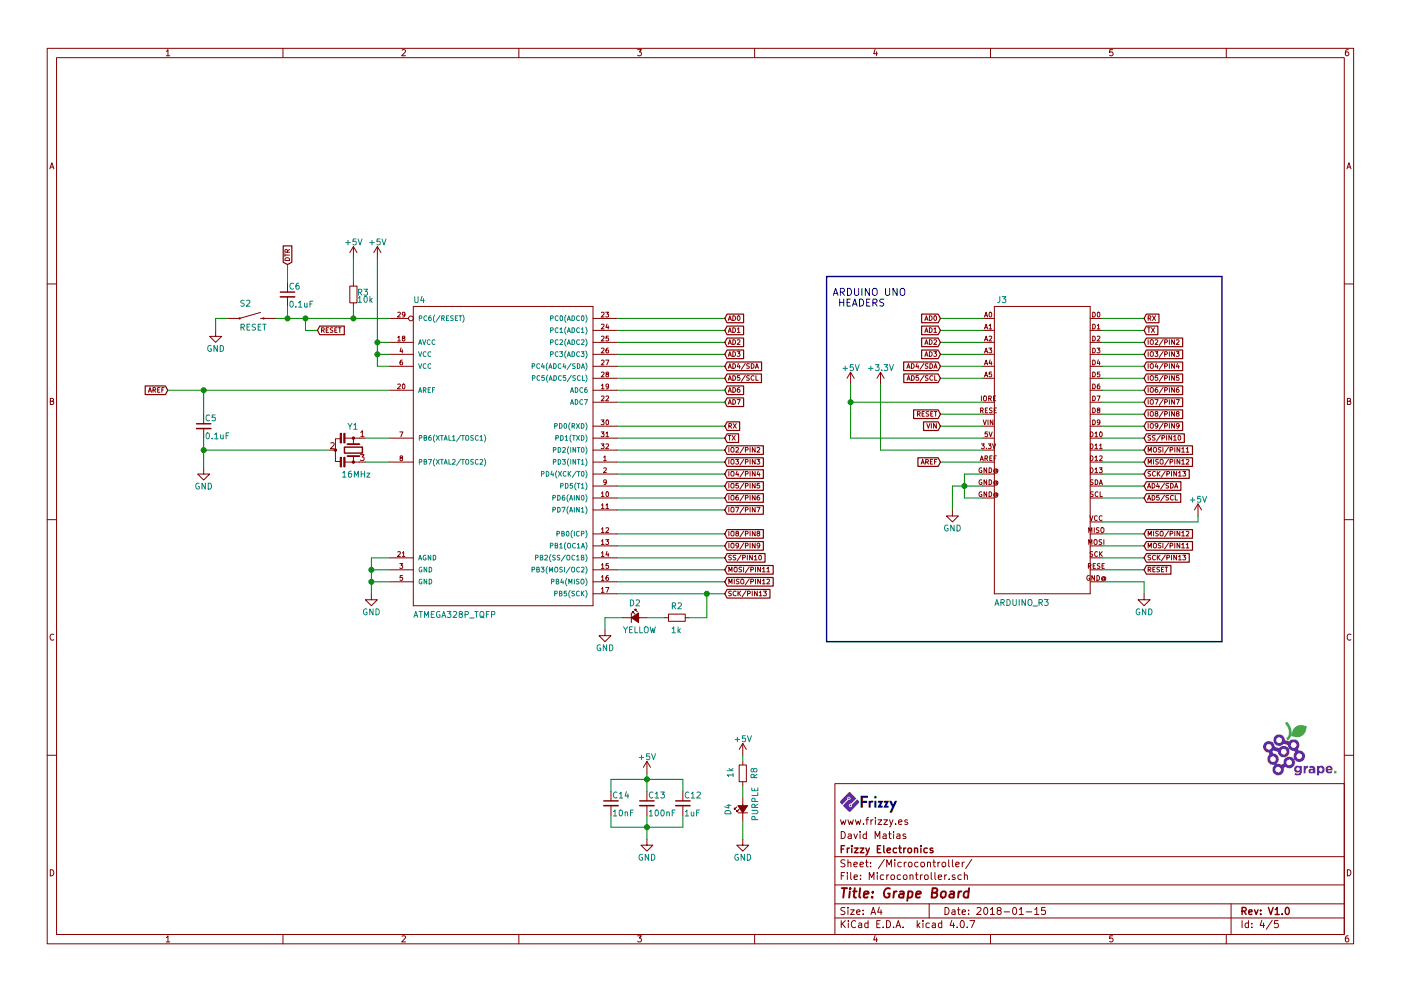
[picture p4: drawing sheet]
EESchema Schematic File Version 2
LIBS:74xgxx
LIBS:74xx
LIBS:5050_ws2811
LIBS:a4988-module
LIBS:ac-dc
LIBS:acs712
LIBS:actel
LIBS:adafruit
LIBS:adc-dac
LIBS:adxl345
LIBS:allegro
LIBS:Altera
LIBS:AMS1117
LIBS:analog_devices
LIBS:analog_switches
LIBS:ant
LIBS:at24c64
LIBS:atmel
LIBS:audio
LIBS:battery_management
LIBS:Battery_Management
LIBS:bbd
LIBS:bc56-12EWA
LIBS:bosch
LIBS:Bosch
LIBS:brooktre
LIBS:CH340G_D-SUN-V3.0-cache
LIBS:cmos4000
LIBS:cmos_ieee
LIBS:conn
LIBS:Connector
LIBS:contrib
LIBS:cp2103
LIBS:CP2102
LIBS:cypress
LIBS:dc-dc
LIBS:Decawave
LIBS:device
LIBS:dht11
LIBS:digital-audio
LIBS:diode
LIBS:Diode
LIBS:display
LIBS:Display
LIBS:driver_gate
LIBS:dsp
LIBS:DSP_Microchip_DSPIC33
LIBS:elec-unifil
LIBS:er-oled-ssd1306
LIBS:ESD_Protection
LIBS:esp8266ex
LIBS:esp8266-module
LIBS:ESP8266
LIBS:Espressif
LIBS:fe
LIBS:FPGA_Actel
LIBS:frizzy_ICs
LIBS:ft232rq
LIBS:ftdi
LIBS:Gajda_opto
LIBS:GeekAmmo
LIBS:gennum
LIBS:graphic
LIBS:Graphic
LIBS:GS6300
LIBS:gy-a4988_module
LIBS:hc11
LIBS:hc541
LIBS:hc-05
LIBS:HC164
LIBS:hlk-rm04
LIBS:infineon
LIBS:intel
LIBS:interface
LIBS:intersil
LIBS:ir
LIBS:irf7907
LIBS:isp_6p
LIBS:l298n
LIBS:L9110
LIBS:LargeKickstarter
LIBS:Lattice
LIBS:LED
LIBS:LEM
LIBS:LilyPad-Wearables
LIBS:linear
LIBS:LM2575
LIBS:Logic_74xgxx
LIBS:Logic_74xx
LIBS:Logic_CMOS_4000
LIBS:Logic_CMOS_IEEE
LIBS:logic_programmable
LIBS:Logic_TTL_IEEE
LIBS:logo
LIBS:logo-azura-wrench
LIBS:lt1129cst
LIBS:M25P05
LIBS:max
LIBS:max1538
LIBS:maxim
LIBS:mcp1640
LIBS:mcp1640b
LIBS:mcp73831
LIBS:MCP3208
LIBS:MCU_Microchip_PIC10
LIBS:MCU_Microchip_PIC12
LIBS:MCU_Microchip_PIC16
LIBS:MCU_Microchip_PIC18
LIBS:MCU_Microchip_PIC24
LIBS:MCU_Microchip_PIC32
LIBS:MCU_NXP_Kinetis
LIBS:MCU_NXP_LPC
LIBS:MCU_NXP_S08
LIBS:MCU_Parallax
LIBS:MCU_ST_STM8
LIBS:MCU_ST_STM32
LIBS:MCU_Texas_MSP430
LIBS:mechanical
LIBS:Mechanical
LIBS:memory
LIBS:microchip
LIBS:microchip_dspic33dsc
LIBS:microchip_pic10mcu
LIBS:microchip_pic12mcu
LIBS:microchip_pic16mcu
LIBS:microchip_pic18mcu
LIBS:microchip_pic32mcu
LIBS:microcontrollers
LIBS:miniusb
LIBS:modules
LIBS:Motor
LIBS:motor_drivers
LIBS:motorola
LIBS:motors
LIBS:mp2109dq
LIBS:MP2307DN
LIBS:mpu9250
LIBS:msp430
LIBS:na10-psu
LIBS:nordicsemi
LIBS:nrf24l01
LIBS:nxp
LIBS:nxp_armmcu
LIBS:OF5032
LIBS:onsemi
LIBS:opto
LIBS:Oscillators
LIBS:philips
LIBS:pl2303
LIBS:pogopin
LIBS:power
LIBS:powerint
LIBS:powerjack
LIBS:Power_Management
LIBS:pspice
LIBS:pt4115
LIBS:references
LIBS:regul
LIBS:Relay
LIBS:relays
LIBS:RF_Bluetooth
LIBS:rfcom
LIBS:RFSolutions
LIBS:RJ45-ENCODER
LIBS:rtl8196
LIBS:rv3029c2
LIBS:Sensor_Current
LIBS:Sensor_Humidity
LIBS:sensors
LIBS:silabs
LIBS:siliconi
LIBS:smd oscillator
LIBS:songle_relay
LIBS:SparkFun-Aesthetics
LIBS:SparkFun-AnalogIC
LIBS:SparkFun-Boards
LIBS:SparkFun-Capacitors
LIBS:SparkFun-Connectors
LIBS:SparkFun-DigitalIC
LIBS:SparkFun-DiscreteSemi
LIBS:SparkFun-Displays
LIBS:SparkFun-Electromechanical
LIBS:SparkFun-FreqCtrl
LIBS:SparkFun-LED
LIBS:SparkFun-Passives
LIBS:SparkFun-PowerIC
LIBS:SparkFun-Resistors
LIBS:SparkFun-Retired
LIBS:SparkFun-RF
LIBS:SparkFun-Sensors
LIBS:spiflash_16m
LIBS:st1s10
LIBS:stc12c5a60s2
LIBS:stepper_drivers
LIBS:stm8
LIBS:stm32
LIBS:STM32F100RBT6B
LIBS:stpdn
LIBS:supertex
LIBS:Switch
LIBS:switches
LIBS:tcs3200d
LIBS:tda5144
LIBS:Teensy_3_and_LC_Series_Boards_v1.1
LIBS:test
LIBS:texas
LIBS:texas-msp
LIBS:tlv70233
LIBS:tp4056
LIBS:transf
LIBS:Transformer
LIBS:Transistor
LIBS:transistors
LIBS:triac_thyristor
LIBS:ts812c
LIBS:ttl_ieee
LIBS:usb_a
LIBS:usb-a-pcb
LIBS:usb_ax2
LIBS:User-Submitted
LIBS:Valve
LIBS:valves
LIBS:video
LIBS:w25q32bv
LIBS:wiznet
LIBS:Worldsemi
LIBS:xc3s100etq144
LIBS:xc3s500evq100
LIBS:xc6slx9-tqg144
LIBS:XC9572-TQ100
LIBS:Xicor
LIBS:xilinx
LIBS:xilinx-artix7
LIBS:xilinx-kintex7
LIBS:xilinx_spartan3_virtex4_and_5
LIBS:xilinx-spartan6
LIBS:xilinx-virtex5
LIBS:xilinx-virtex6
LIBS:xilinx-virtex7
LIBS:zetex
LIBS:Zilog
LIBS:рэс-49
LIBS:тпг-1
LIBS:Grape-cache
EELAYER 25 0
EELAYER END
$Descr A4 11693 8268
encoding utf-8
Sheet 4 5
Title "Grape Board"
Date "2018-01-15"
Rev "V1.0"
Comp "Frizzy Electronics"
Comment1 "David Matias"
Comment2 "www.frizzy.es"
Comment3 ""
Comment4 ""
$EndDescr
$Comp
L ATMEGA328P_TQFP U4
U 1 1
P 4250 3850
F 0 "U4" H 3450 5180 50  0000 L BNN
F 1 "ATMEGA328P_TQFP" H 3450 2550 50  0000 L BNN
F 2 "lib_sch:TQFP-32_7x7mm_Pitch0.8mm" H 4280 4000 20  0001 C CNN
F 3 "" H 4250 3850 60  0001 C CNN
	1    4250 3850
	1    0    0    -1  
$EndComp
$Comp
L C_Small C5
U 1 1
P 1700 3550
F 0 "C5" H 1710 3620 50  0000 L CNN
F 1 "0.1uF" H 1710 3470 50  0000 L CNN
F 2 "lib_sch:C_0603" H 1700 3550 50  0001 C CNN
F 3 "" H 1700 3550 50  0001 C CNN
	1    1700 3550
	1    0    0    -1  
$EndComp
$Comp
L LED_Small_ALT D2
U 1 1
P 5300 5150
F 0 "D2" H 5250 5275 50  0000 L CNN
F 1 "YELLOW" H 5200 5050 50  0000 L CNN
F 2 "lib_sch:LED_0603" V 5300 5150 50  0001 C CNN
F 3 "" V 5300 5150 50  0001 C CNN
	1    5300 5150
	1    0    0    -1  
$EndComp
$Comp
L R_Small R3
U 1 1
P 2950 2450
F 0 "R3" H 2980 2470 50  0000 L CNN
F 1 "10k" H 2980 2410 50  0000 L CNN
F 2 "lib_sch:R_0805" H 2950 2450 50  0001 C CNN
F 3 "" H 2950 2450 50  0001 C CNN
	1    2950 2450
	1    0    0    -1  
$EndComp
$Comp
L Resonator_Small Y1
U 1 1
P 2950 3750
F 0 "Y1" V 2750 3700 50  0000 L CNN
F 1 "16MHz" V 3150 3650 50  0000 L CNN
F 2 "lib_sch:RESONATOR-SMD-3.2X1.3" H 2925 3750 50  0001 C CNN
F 3 "" H 2925 3750 50  0001 C CNN
	1    2950 3750
	0    1    1    0   
$EndComp
Wire Wire Line
	3050 3650 3250 3650
Wire Wire Line
	3250 3850 3050 3850
Wire Wire Line
	1700 3750 2750 3750
$Comp
L GND #PWR062
U 1 1
P 5050 5250
F 0 "#PWR062" H 5050 5000 50  0001 C CNN
F 1 "GND" H 5050 5100 50  0000 C CNN
F 2 "" H 5050 5250 60  0000 C CNN
F 3 "" H 5050 5250 60  0000 C CNN
	1    5050 5250
	1    0    0    -1  
$EndComp
$Comp
L GND #PWR063
U 1 1
P 3100 4950
F 0 "#PWR063" H 3100 4700 50  0001 C CNN
F 1 "GND" H 3100 4800 50  0000 C CNN
F 2 "" H 3100 4950 60  0000 C CNN
F 3 "" H 3100 4950 60  0000 C CNN
	1    3100 4950
	1    0    0    -1  
$EndComp
Wire Wire Line
	3100 4650 3100 4950
Wire Wire Line
	3100 4650 3250 4650
Wire Wire Line
	3250 4750 3100 4750
Connection ~ 3100 4750
Wire Wire Line
	3100 4850 3250 4850
Connection ~ 3100 4850
$Comp
L GND #PWR064
U 1 1
P 1700 3900
F 0 "#PWR064" H 1700 3650 50  0001 C CNN
F 1 "GND" H 1700 3750 50  0000 C CNN
F 2 "" H 1700 3900 60  0000 C CNN
F 3 "" H 1700 3900 60  0000 C CNN
	1    1700 3900
	1    0    0    -1  
$EndComp
Wire Wire Line
	1700 3650 1700 3900
Connection ~ 1700 3750
Wire Wire Line
	1700 3450 1700 3250
Wire Wire Line
	1400 3250 3250 3250
Connection ~ 1700 3250
Text GLabel 1400 3250 0    39   Input ~ 0
AREF
$Comp
L +5V #PWR065
U 1 1
P 3150 2150
F 0 "#PWR065" H 3150 2000 50  0001 C CNN
F 1 "+5V" H 3150 2290 50  0000 C CNN
F 2 "" H 3150 2150 60  0000 C CNN
F 3 "" H 3150 2150 60  0000 C CNN
	1    3150 2150
	1    0    0    -1  
$EndComp
Wire Wire Line
	3150 3050 3250 3050
Wire Wire Line
	3150 2150 3150 3050
Wire Wire Line
	3250 2850 3150 2850
Connection ~ 3150 2850
Wire Wire Line
	3150 2950 3250 2950
Connection ~ 3150 2950
Wire Wire Line
	2300 2650 3250 2650
$Comp
L SWITCH-MOMENTARY-2PTH S2
U 1 1
P 2100 2650
F 0 "S2" H 2000 2750 50  0000 L BNN
F 1 "RESET" H 2000 2550 50  0000 L BNN
F 2 "lib_sch:SW_Tactile_SPST_Angled_PTS645Vx39-2LFS" H 2130 2800 20  0001 C CNN
F 3 "" H 2100 2650 60  0001 C CNN
	1    2100 2650
	1    0    0    -1  
$EndComp
$Comp
L GND #PWR066
U 1 1
P 1800 2750
F 0 "#PWR066" H 1800 2500 50  0001 C CNN
F 1 "GND" H 1800 2600 50  0000 C CNN
F 2 "" H 1800 2750 60  0000 C CNN
F 3 "" H 1800 2750 60  0000 C CNN
	1    1800 2750
	1    0    0    -1  
$EndComp
Wire Wire Line
	1800 2750 1800 2650
Wire Wire Line
	1800 2650 1900 2650
Wire Wire Line
	2950 2550 2950 2650
Connection ~ 2950 2650
$Comp
L +5V #PWR067
U 1 1
P 2950 2150
F 0 "#PWR067" H 2950 2000 50  0001 C CNN
F 1 "+5V" H 2950 2290 50  0000 C CNN
F 2 "" H 2950 2150 60  0000 C CNN
F 3 "" H 2950 2150 60  0000 C CNN
	1    2950 2150
	1    0    0    -1  
$EndComp
Wire Wire Line
	2950 2150 2950 2350
Wire Wire Line
	2550 2650 2550 2750
Wire Wire Line
	2550 2750 2650 2750
Connection ~ 2550 2650
Text GLabel 2650 2750 2    39   Input ~ 0
RESET
$Comp
L C_Small C6
U 1 1
P 2400 2450
F 0 "C6" H 2410 2520 50  0000 L CNN
F 1 "0.1uF" H 2410 2370 50  0000 L CNN
F 2 "lib_sch:C_0603" H 2400 2450 50  0001 C CNN
F 3 "" H 2400 2450 50  0001 C CNN
	1    2400 2450
	1    0    0    -1  
$EndComp
Wire Wire Line
	2400 2550 2400 2650
Connection ~ 2400 2650
Wire Wire Line
	2400 2350 2400 2200
Text GLabel 2400 2200 1    39   Input ~ 0
DTR
Wire Wire Line
	5150 2650 6050 2650
Wire Wire Line
	5150 2750 6050 2750
Wire Wire Line
	5150 2850 6050 2850
Wire Wire Line
	5150 2950 6050 2950
Wire Wire Line
	5150 3050 6050 3050
Wire Wire Line
	5150 3150 6050 3150
Wire Wire Line
	5150 3550 6050 3550
Wire Wire Line
	5150 3650 6050 3650
Wire Wire Line
	5150 3750 6050 3750
Wire Wire Line
	5150 3850 6050 3850
Wire Wire Line
	5150 3950 6050 3950
Wire Wire Line
	5150 4050 6050 4050
Wire Wire Line
	5150 4150 6050 4150
Wire Wire Line
	5150 4250 6050 4250
Wire Wire Line
	5150 4450 6050 4450
Wire Wire Line
	6050 4550 5150 4550
Wire Wire Line
	5150 4650 6050 4650
Wire Wire Line
	5150 4750 6050 4750
Wire Wire Line
	5150 4850 6050 4850
Wire Wire Line
	5150 4950 6050 4950
Text GLabel 6050 2650 2    39   Input ~ 0
AD0
Text GLabel 6050 2750 2    39   Input ~ 0
AD1
Text GLabel 6050 2850 2    39   Input ~ 0
AD2
Text GLabel 6050 2950 2    39   Input ~ 0
AD3
Text GLabel 6050 3050 2    39   Input ~ 0
AD4/SDA
Text GLabel 6050 3150 2    39   Input ~ 0
AD5/SCL
Text GLabel 6050 3250 2    39   Input ~ 0
AD6
Text GLabel 6050 3350 2    39   Input ~ 0
AD7
Text GLabel 6050 3550 2    39   Input ~ 0
RX
Text GLabel 6050 3650 2    39   Input ~ 0
TX
Text GLabel 6050 3750 2    39   Input ~ 0
IO2/PIN2
Text GLabel 6050 3850 2    39   Input ~ 0
IO3/PIN3
Text GLabel 6050 3950 2    39   Input ~ 0
IO4/PIN4
Text GLabel 6050 4050 2    39   Input ~ 0
IO5/PIN5
Text GLabel 6050 4150 2    39   Input ~ 0
IO6/PIN6
Text GLabel 6050 4250 2    39   Input ~ 0
IO7/PIN7
Text GLabel 6050 4450 2    39   Input ~ 0
IO8/PIN8
Text GLabel 6050 4550 2    39   Input ~ 0
IO9/PIN9
Text GLabel 6050 4650 2    39   Input ~ 0
SS/PIN10
Text GLabel 6050 4750 2    39   Input ~ 0
MOSI/PIN11
Text GLabel 6050 4850 2    39   Input ~ 0
MISO/PIN12
Text GLabel 6050 4950 2    39   Input ~ 0
SCK/PIN13
Wire Wire Line
	5200 5150 5050 5150
Wire Wire Line
	5050 5150 5050 5250
$Comp
L R_Small R2
U 1 1
P 5650 5150
F 0 "R2" V 5550 5100 50  0000 L CNN
F 1 "1k" V 5750 5100 50  0000 L CNN
F 2 "lib_sch:R_0805" H 5650 5150 50  0001 C CNN
F 3 "" H 5650 5150 50  0001 C CNN
	1    5650 5150
	0    1    1    0   
$EndComp
Wire Wire Line
	5400 5150 5550 5150
Wire Wire Line
	5750 5150 5900 5150
Wire Wire Line
	5900 5150 5900 4950
Connection ~ 5900 4950
$Comp
L C_Small C14
U 1 1
P 5100 6700
F 0 "C14" H 5110 6770 50  0000 L CNN
F 1 "10nF" H 5110 6620 50  0000 L CNN
F 2 "lib_sch:C_0603" H 5100 6700 50  0001 C CNN
F 3 "" H 5100 6700 50  0001 C CNN
	1    5100 6700
	1    0    0    -1  
$EndComp
$Comp
L C_Small C13
U 1 1
P 5400 6700
F 0 "C13" H 5410 6770 50  0000 L CNN
F 1 "100nF" H 5410 6620 50  0000 L CNN
F 2 "lib_sch:C_0603" H 5400 6700 50  0001 C CNN
F 3 "" H 5400 6700 50  0001 C CNN
	1    5400 6700
	1    0    0    -1  
$EndComp
$Comp
L C_Small C12
U 1 1
P 5700 6700
F 0 "C12" H 5710 6770 50  0000 L CNN
F 1 "1uF" H 5710 6620 50  0000 L CNN
F 2 "lib_sch:C_0603" H 5700 6700 50  0001 C CNN
F 3 "" H 5700 6700 50  0001 C CNN
	1    5700 6700
	1    0    0    -1  
$EndComp
$Comp
L GND #PWR068
U 1 1
P 5400 7000
F 0 "#PWR068" H 5400 6750 50  0001 C CNN
F 1 "GND" H 5400 6850 50  0000 C CNN
F 2 "" H 5400 7000 60  0000 C CNN
F 3 "" H 5400 7000 60  0000 C CNN
	1    5400 7000
	1    0    0    -1  
$EndComp
Wire Wire Line
	5100 6800 5100 6900
Wire Wire Line
	5100 6900 5700 6900
Wire Wire Line
	5400 6800 5400 7000
Wire Wire Line
	5700 6900 5700 6800
Connection ~ 5400 6900
$Comp
L +5V #PWR069
U 1 1
P 5400 6450
F 0 "#PWR069" H 5400 6300 50  0001 C CNN
F 1 "+5V" H 5400 6590 50  0000 C CNN
F 2 "" H 5400 6450 60  0000 C CNN
F 3 "" H 5400 6450 60  0000 C CNN
	1    5400 6450
	1    0    0    -1  
$EndComp
Wire Wire Line
	5100 6600 5100 6500
Wire Wire Line
	5100 6500 5700 6500
Wire Wire Line
	5400 6450 5400 6600
Connection ~ 5400 6500
Wire Wire Line
	5700 6500 5700 6600
$Comp
L LED_Small_ALT D4
U 1 1
P 6200 6750
F 0 "D4" H 6150 6875 50  0000 L CNN
F 1 "PURPLE" H 6100 6650 50  0000 L CNN
F 2 "lib_sch:LED_0603" V 6200 6750 50  0001 C CNN
F 3 "" V 6200 6750 50  0001 C CNN
	1    6200 6750
	0    -1   -1   0   
$EndComp
$Comp
L R_Small R8
U 1 1
P 6200 6450
F 0 "R8" V 6100 6400 50  0000 L CNN
F 1 "1k" V 6300 6400 50  0000 L CNN
F 2 "lib_sch:R_0805" H 6200 6450 50  0001 C CNN
F 3 "" H 6200 6450 50  0001 C CNN
	1    6200 6450
	-1   0    0    1   
$EndComp
$Comp
L +5V #PWR070
U 1 1
P 6200 6300
F 0 "#PWR070" H 6200 6150 50  0001 C CNN
F 1 "+5V" H 6200 6440 50  0000 C CNN
F 2 "" H 6200 6300 60  0000 C CNN
F 3 "" H 6200 6300 60  0000 C CNN
	1    6200 6300
	1    0    0    -1  
$EndComp
$Comp
L GND #PWR071
U 1 1
P 6200 7000
F 0 "#PWR071" H 6200 6750 50  0001 C CNN
F 1 "GND" H 6200 6850 50  0000 C CNN
F 2 "" H 6200 7000 60  0000 C CNN
F 3 "" H 6200 7000 60  0000 C CNN
	1    6200 7000
	1    0    0    -1  
$EndComp
Wire Wire Line
	6200 6850 6200 7000
Wire Wire Line
	6200 6650 6200 6550
Wire Wire Line
	6200 6350 6200 6300
$Comp
L ARDUINO_R3 J3
U 1 1
P 8700 3550
F 0 "J3" H 8320 4580 50  0000 L BNN
F 1 "ARDUINO_R3" H 8300 2050 50  0000 L BNN
F 2 "lib_sch:ARDUINO_R3" H 8730 3700 20  0001 C CNN
F 3 "" H 8700 3550 60  0001 C CNN
	1    8700 3550
	1    0    0    -1  
$EndComp
Wire Wire Line
	9200 2650 9550 2650
Wire Wire Line
	9200 2750 9550 2750
Wire Wire Line
	9200 2850 9550 2850
Wire Wire Line
	9200 2950 9550 2950
Wire Wire Line
	9200 3050 9550 3050
Wire Wire Line
	9200 3150 9550 3150
Wire Wire Line
	9200 3250 9550 3250
Wire Wire Line
	9200 3350 9550 3350
Wire Wire Line
	9200 3450 9550 3450
Wire Wire Line
	9200 3550 9550 3550
Wire Wire Line
	9200 3650 9550 3650
Wire Wire Line
	9200 3750 9550 3750
Wire Wire Line
	9200 3850 9550 3850
Wire Wire Line
	9200 3950 9550 3950
Wire Wire Line
	9200 4050 9550 4050
Wire Wire Line
	9200 4150 9550 4150
Wire Wire Line
	9200 4450 9550 4450
Wire Wire Line
	9200 4550 9550 4550
Wire Wire Line
	9200 4650 9550 4650
Wire Wire Line
	9200 4750 9550 4750
Wire Wire Line
	9200 4850 9550 4850
Wire Wire Line
	9550 4850 9550 4950
Wire Wire Line
	7850 2650 8200 2650
Wire Wire Line
	7850 2750 8200 2750
Wire Wire Line
	8200 2850 7850 2850
Wire Wire Line
	8200 2950 7850 2950
Wire Wire Line
	7850 3050 8200 3050
Wire Wire Line
	8200 3150 7850 3150
Wire Wire Line
	7100 3350 8200 3350
Wire Wire Line
	7850 3450 8200 3450
Wire Wire Line
	8200 3550 7850 3550
Wire Wire Line
	7100 3650 8200 3650
Wire Wire Line
	7350 3750 8200 3750
Wire Wire Line
	7850 3850 8200 3850
Wire Wire Line
	8200 3950 8050 3950
Wire Wire Line
	8050 3950 8050 4150
Wire Wire Line
	8050 4150 8200 4150
Wire Wire Line
	7950 4050 8200 4050
Connection ~ 8050 4050
$Comp
L GND #PWR072
U 1 1
P 7950 4250
F 0 "#PWR072" H 7950 4000 50  0001 C CNN
F 1 "GND" H 7950 4100 50  0000 C CNN
F 2 "" H 7950 4250 60  0000 C CNN
F 3 "" H 7950 4250 60  0000 C CNN
	1    7950 4250
	1    0    0    -1  
$EndComp
Wire Wire Line
	7950 4050 7950 4250
$Comp
L GND #PWR073
U 1 1
P 9550 4950
F 0 "#PWR073" H 9550 4700 50  0001 C CNN
F 1 "GND" H 9550 4800 50  0000 C CNN
F 2 "" H 9550 4950 60  0000 C CNN
F 3 "" H 9550 4950 60  0000 C CNN
	1    9550 4950
	1    0    0    -1  
$EndComp
$Comp
L +5V #PWR074
U 1 1
P 10000 4300
F 0 "#PWR074" H 10000 4150 50  0001 C CNN
F 1 "+5V" H 10000 4440 50  0000 C CNN
F 2 "" H 10000 4300 60  0000 C CNN
F 3 "" H 10000 4300 60  0000 C CNN
	1    10000 4300
	1    0    0    -1  
$EndComp
Text GLabel 9550 2650 2    39   Input ~ 0
RX
Text GLabel 9550 2750 2    39   Input ~ 0
TX
Text GLabel 9550 2850 2    39   Input ~ 0
IO2/PIN2
Text GLabel 9550 2950 2    39   Input ~ 0
IO3/PIN3
Text GLabel 9550 3050 2    39   Input ~ 0
IO4/PIN4
Text GLabel 9550 3150 2    39   Input ~ 0
IO5/PIN5
Text GLabel 9550 3250 2    39   Input ~ 0
IO6/PIN6
Text GLabel 9550 3350 2    39   Input ~ 0
IO7/PIN7
Text GLabel 9550 3450 2    39   Input ~ 0
IO8/PIN8
Text GLabel 9550 3550 2    39   Input ~ 0
IO9/PIN9
Text GLabel 9550 3650 2    39   Input ~ 0
SS/PIN10
Text GLabel 9550 3750 2    39   Input ~ 0
MOSI/PIN11
Text GLabel 9550 3850 2    39   Input ~ 0
MISO/PIN12
Text GLabel 9550 3950 2    39   Input ~ 0
SCK/PIN13
Text GLabel 9550 4050 2    39   Input ~ 0
AD4/SDA
Text GLabel 9550 4150 2    39   Input ~ 0
AD5/SCL
Wire Wire Line
	10000 4300 10000 4350
Wire Wire Line
	10000 4350 9200 4350
Text GLabel 7850 3850 0    39   Input ~ 0
AREF
Text GLabel 7850 3550 0    39   Input ~ 0
VIN
Text GLabel 7850 3450 0    39   Input ~ 0
RESET
Text GLabel 7850 2650 0    39   Input ~ 0
AD0
Text GLabel 7850 2750 0    39   Input ~ 0
AD1
Text GLabel 7850 2850 0    39   Input ~ 0
AD2
Text GLabel 7850 2950 0    39   Input ~ 0
AD3
Text GLabel 7850 3050 0    39   Input ~ 0
AD4/SDA
Text GLabel 7850 3150 0    39   Input ~ 0
AD5/SCL
$Comp
L +5V #PWR075
U 1 1
P 7100 3200
F 0 "#PWR075" H 7100 3050 50  0001 C CNN
F 1 "+5V" H 7100 3340 50  0000 C CNN
F 2 "" H 7100 3200 60  0000 C CNN
F 3 "" H 7100 3200 60  0000 C CNN
	1    7100 3200
	1    0    0    -1  
$EndComp
$Comp
L +3.3V #PWR076
U 1 1
P 7350 3200
F 0 "#PWR076" H 7350 3050 50  0001 C CNN
F 1 "+3.3V" H 7350 3340 50  0000 C CNN
F 2 "" H 7350 3200 60  0000 C CNN
F 3 "" H 7350 3200 60  0000 C CNN
	1    7350 3200
	1    0    0    -1  
$EndComp
Wire Wire Line
	7350 3750 7350 3200
Wire Wire Line
	7100 3200 7100 3650
Connection ~ 7100 3350
Text GLabel 9550 4450 2    39   Input ~ 0
MISO/PIN12
Text GLabel 9550 4550 2    39   Input ~ 0
MOSI/PIN11
Text GLabel 9550 4650 2    39   Input ~ 0
SCK/PIN13
Text GLabel 9550 4750 2    39   Input ~ 0
RESET
Wire Wire Line
	5150 3250 6050 3250
Wire Wire Line
	6050 3350 5150 3350
Wire Bus Line
	10200 2300 10200 5350
Wire Bus Line
	10200 5350 6900 5350
Wire Bus Line
	6900 5350 6900 2300
Wire Bus Line
	6900 2300 10200 2300
Text Notes 6950 2550 0    59   ~ 0
ARDUINO UNO\n HEADERS
$EndSCHEMATC
